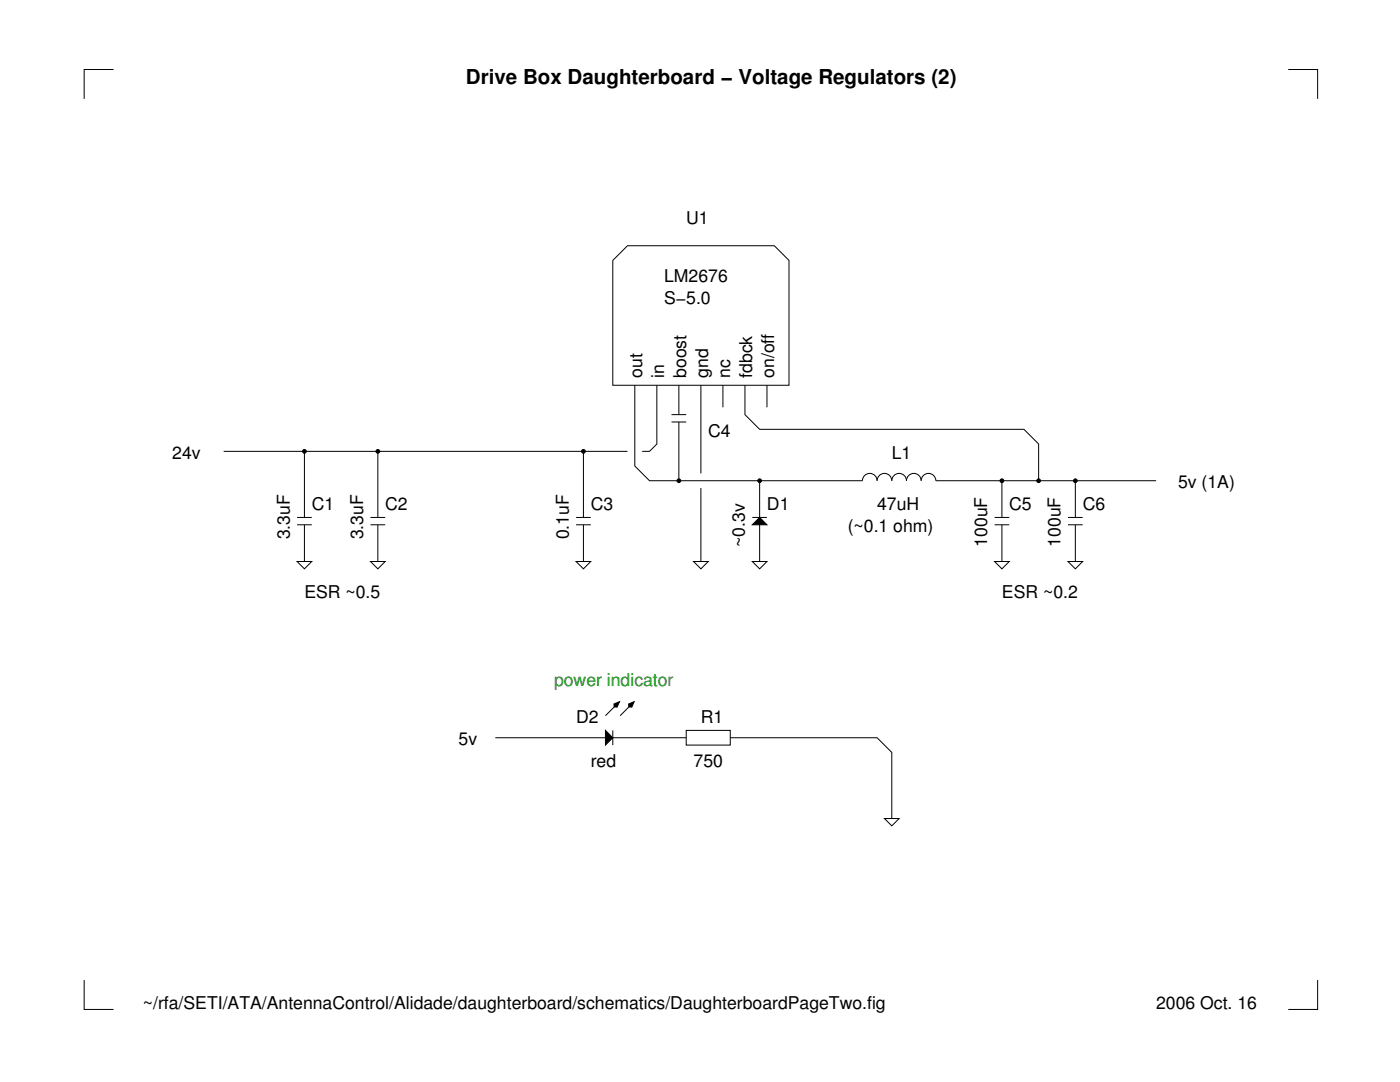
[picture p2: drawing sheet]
<svg xmlns="http://www.w3.org/2000/svg" width="279mm" height="216mm" viewBox="0 0 279 216" stroke-linecap="round" stroke-linejoin="round" font-family="sans-serif">
<g fill="none" stroke="#000" stroke-width=".2">
<path d="M22.7 13.9h-5.9v5.8M257.1 13.9h5.9v5.8M122.3 52l2.9-3h29.3l3 3v24.9h-35.2zM126.7 76.9v16.1l2.9 2.9h42.5a1.47 1.47 0 0 1 1.5-1.4 1.47 1.47 0 0 1 1.4 1.4 1.47 1.47 0 0 1 1.5-1.4 1.47 1.47 0 0 1 1.5 1.4 1.47 1.47 0 0 1 1.4-1.4 1.47 1.47 0 0 1 1.5 1.4 1.47 1.47 0 0 1 1.5-1.4 1.47 1.47 0 0 1 1.4 1.4 1.47 1.47 0 0 1 1.5-1.4 1.47 1.47 0 0 1 1.5 1.4h43.9M131.1 76.9v11.7l-1.5 1.5h-1.4M135.5 76.9v5.8M139.9 76.9v17.6M144.3 76.9v4.4M148.7 76.9v5.8l2.9 3h52.8l2.9 2.9v7.3M153.1 76.9v4.4M44.6 90.1h80.6M60.8 90.1v13.1"/>
<path d="M75.4 90.1v13.1M116.4 90.1v13.1M134 82.7h2.9M134 84.2h2.9M135.5 84.2v11.7M139.9 97.4v14.6M151.6 95.9v16.1M200 95.9v7.3M214.6 95.9v7.3M59.3 112h2.9l-1.4 1.5zM59.3 103.2h2.9M59.3 104.7h2.9"/>
<path d="M60.8 104.7v7.3M73.9 112h3l-1.5 1.5zM73.9 103.2h3M73.9 104.7h3M75.4 104.7v7.3M115 112h2.9l-1.5 1.5zM115 103.2h2.9M115 104.7h2.9M116.4 104.7v7.3M138.4 112h2.9l-1.4 1.5zM150.1 112h3l-1.5 1.5zM150.1 104.7l1.5-1.5 1.5 1.5z"/>
<path d="M150.1 103.2h3M198.5 112h2.9l-1.4 1.5zM198.5 103.2h2.9M198.5 104.7h2.9M200 104.7v7.3M213.1 112h3l-1.5 1.5zM213.1 103.2h3M213.1 104.7h3M214.6 104.7v7.3M123.8 139.9l-3 2.9M126.7 139.9l-2.9 2.9M98.9 147.2h38"/>
<path d="M120.8 145.7l1.5 1.5-1.5 1.5zM122.3 145.7v3M122.5 140.5l1.1-.5-.4 1.1h-.6zM125.5 140.5l1.1-.5-.5 1.1h-.6zM136.9 145.7h8.8v3h-8.8zM145.7 147.2h29.3l3 2.9v13.2M176.5 163.3h2.9l-1.4 1.5zM16.8 195.6v5.8h5.9M263 195.6v5.8h-5.9"/>
<circle cx="60.8" cy="90.1" r=".37"/>
<circle cx="75.4" cy="90.1" r=".37"/>
<circle cx="116.4" cy="90.1" r=".37"/>
<circle cx="135.5" cy="95.9" r=".37"/>
<circle cx="151.6" cy="95.9" r=".37"/>
<circle cx="200" cy="95.9" r=".37"/>
<circle cx="207.3" cy="95.9" r=".37"/>
<circle cx="214.6" cy="95.9" r=".37"/>
</g>
<g fill="#000">
<path d="M150.1 104.7l1.5-1.5 1.5 1.5zM120.8 145.7l1.5 1.5-1.5 1.5z"/>
<path d="M122.5 140.5l1.1-.5-.4 1.1h-.6z" fill-rule="evenodd"/>
<path d="M125.5 140.5l1.1-.5-.5 1.1h-.6z" fill-rule="evenodd"/>
<circle cx="60.8" cy="90.1" r=".37"/>
<circle cx="75.4" cy="90.1" r=".37"/>
<circle cx="116.4" cy="90.1" r=".37"/>
<circle cx="135.5" cy="95.9" r=".37"/>
<circle cx="151.6" cy="95.9" r=".37"/>
<circle cx="200" cy="95.9" r=".37"/>
<circle cx="207.3" cy="95.9" r=".37"/>
<circle cx="214.6" cy="95.9" r=".37"/>
</g>
<text font-size="4.1" x="93" y="16.8">Drive Box Daughterboard − Voltage Regulators (2)</text>
<g font-size="3.5">
<text x="136.9" y="44.6">U1</text>
<text x="132.6" y="56.4">LM2676</text>
<text x="132.6" y="60.8">S−5.0</text>
<text x="128.2" y="75.4" transform="rotate(-90 128.2 75.4)">out</text>
<text x="132.6" y="75.4" transform="rotate(-90 132.6 75.4)">in</text>
<text x="136.9" y="75.4" transform="rotate(-90 136.9 75.4)">boost</text>
<text x="141.3" y="75.4" transform="rotate(-90 141.3 75.4)">gnd</text>
<text x="145.7" y="75.4" transform="rotate(-90 145.7 75.4)">nc</text>
<text x="150.1" y="75.4" transform="rotate(-90 150.1 75.4)">fdbck</text>
<text x="154.5" y="75.4" transform="rotate(-90 154.5 75.4)">on/off</text>
<text x="141.3" y="87.1">C4</text>
<text x="34.4" y="91.5">24v</text>
<text x="178" y="91.5">L1</text>
<text x="62.2" y="101.8">C1</text>
<text x="76.9" y="101.8">C2</text>
<text x="117.9" y="101.8">C3</text>
<text x="153.1" y="101.8">D1</text>
<text x="175" y="101.8">47uH</text>
<text x="201.4" y="101.8">C5</text>
<text x="216.1" y="101.8">C6</text>
<text x="235.1" y="97.4">5v (1A)</text>
<text x="57.8" y="107.6" transform="rotate(-90 57.8 107.6)">3.3uF</text>
<text x="72.5" y="107.6" transform="rotate(-90 72.5 107.6)">3.3uF</text>
<text x="113.5" y="107.6" transform="rotate(-90 113.5 107.6)">0.1uF</text>
<text x="169.2" y="106.2">(~0.1 ohm)</text>
<text x="148.7" y="109.1" transform="rotate(-90 148.7 109.1)">~0.3v</text>
<text x="197" y="109.1" transform="rotate(-90 197 109.1)">100uF</text>
<text x="211.7" y="109.1" transform="rotate(-90 211.7 109.1)">100uF</text>
<text x="60.8" y="119.4">ESR ~0.5</text>
<text x="200" y="119.4">ESR ~0.2</text>
<text x="91.5" y="148.7">5v</text>
<text x="115" y="144.3">D2</text>
<text x="139.9" y="144.3">R1</text>
<text x="117.9" y="153.1">red</text>
<text x="138.4" y="153.1">750</text>
<text x="28.5" y="201.4">~/rfa/SETI/ATA/AntennaControl/Alidade/daughterboard/schematics/DaughterboardPageTwo.fig</text>
<text x="230.7" y="201.4">2006 Oct. 16</text>
</g>
<text font-size="3.5" fill="#008f00" x="110.6" y="137">power indicator</text>
</svg>
